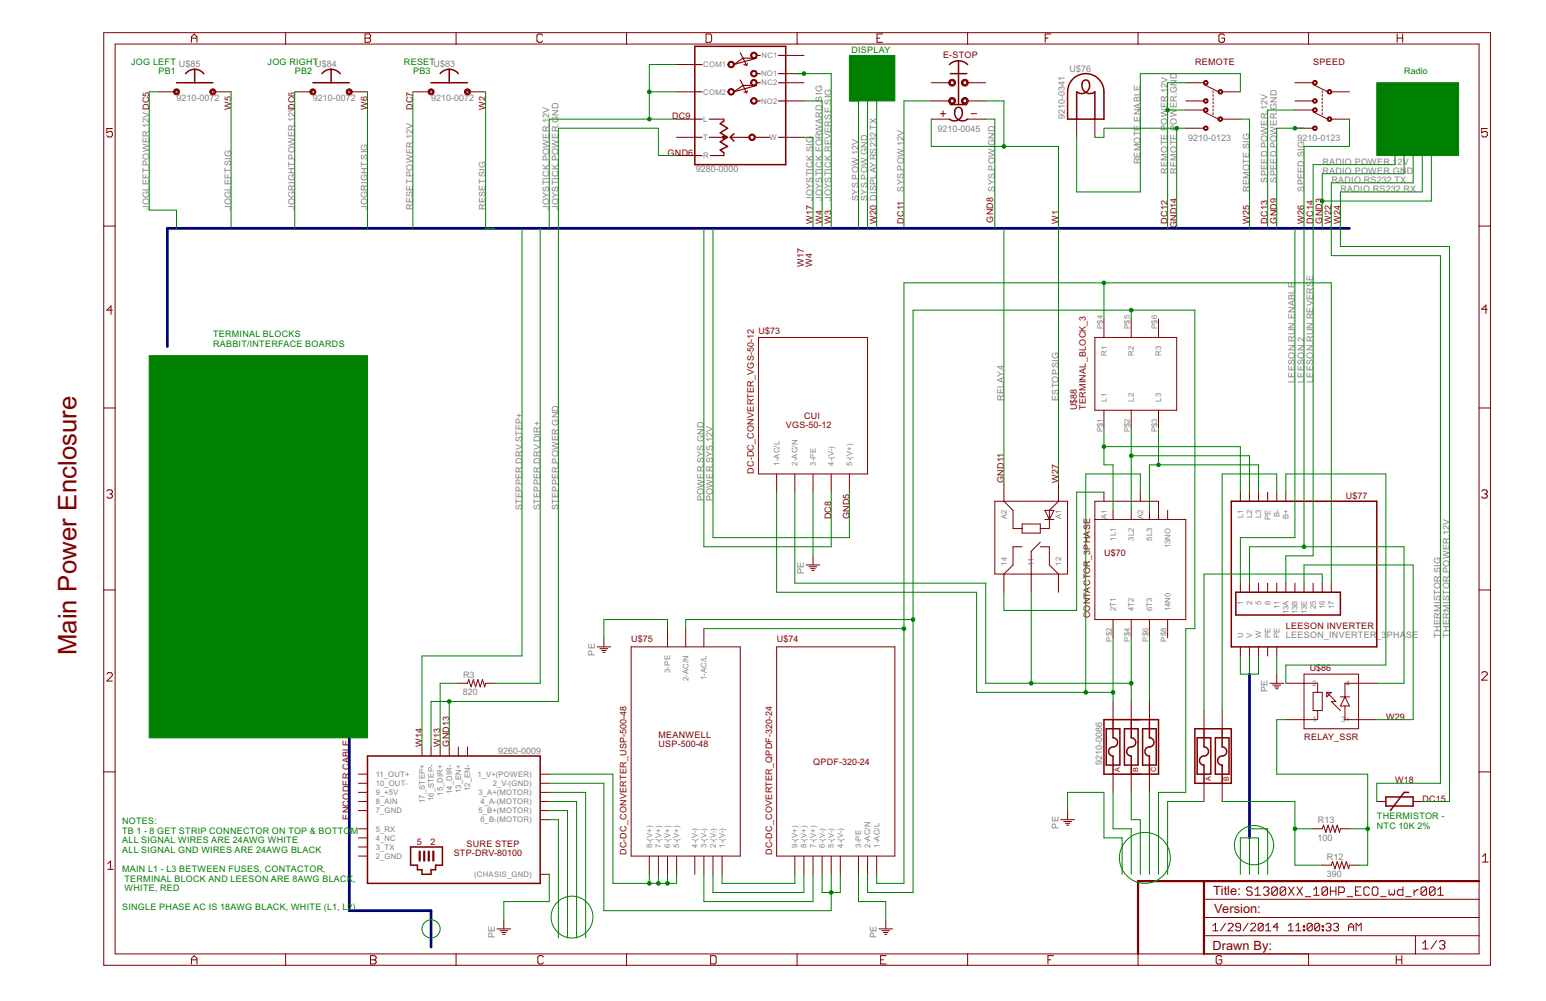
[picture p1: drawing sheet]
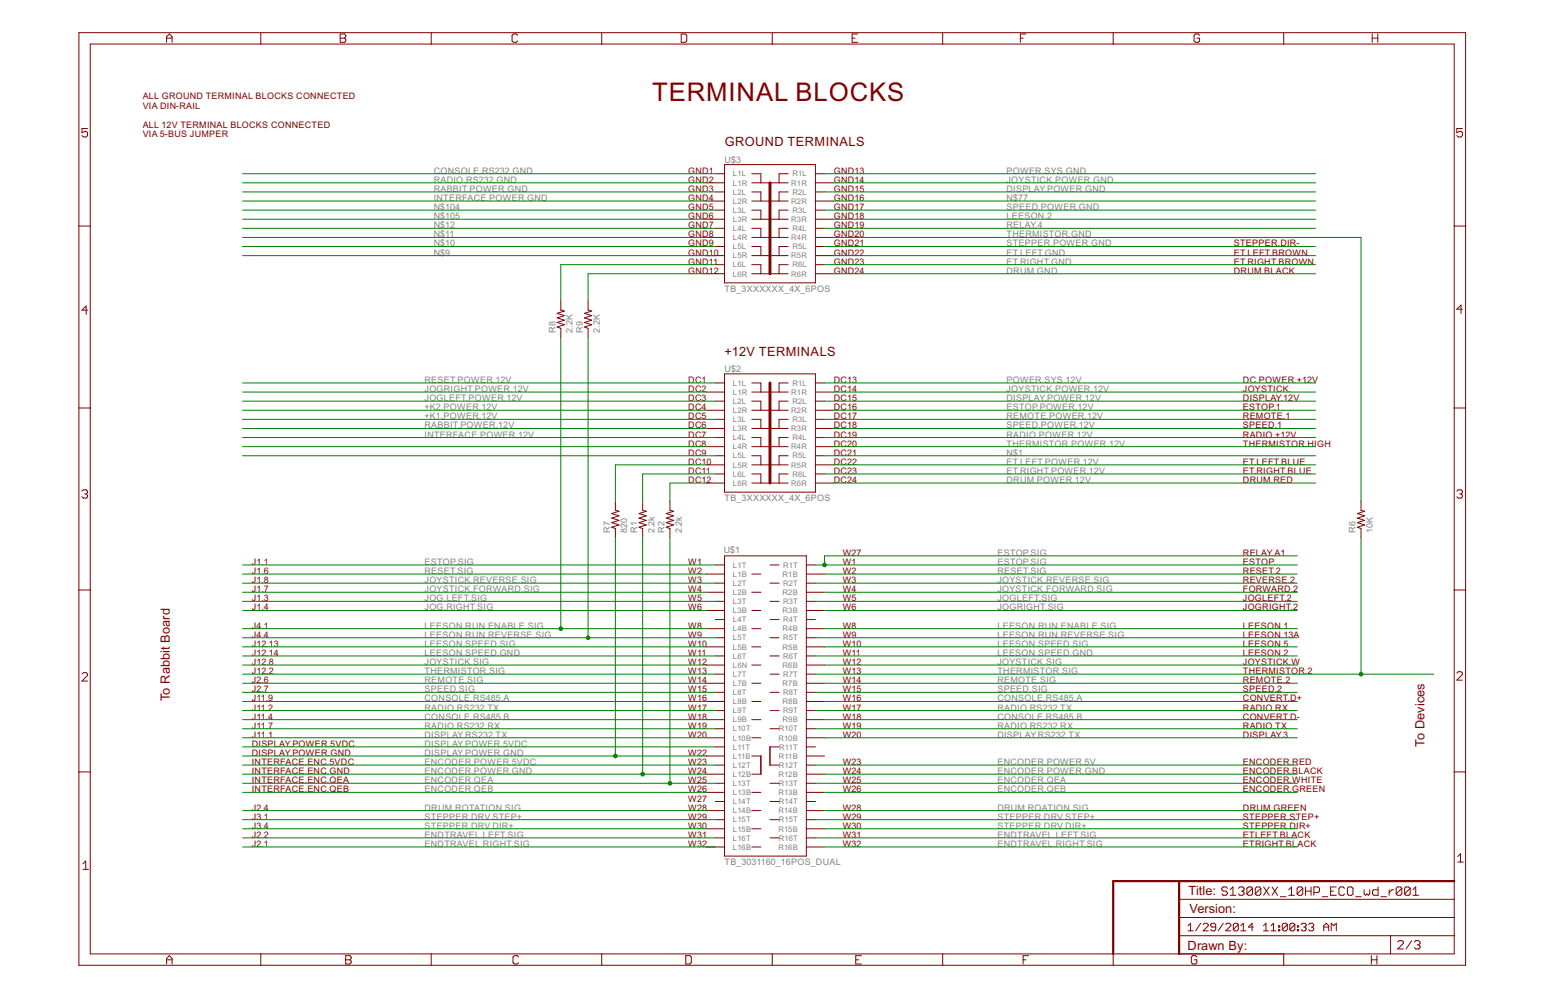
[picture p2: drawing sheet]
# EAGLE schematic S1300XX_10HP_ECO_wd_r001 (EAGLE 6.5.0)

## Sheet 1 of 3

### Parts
R3  820  R-US_VTA52  [VTA52]
R12  390  R-US_VTA52  [VTA52]
R13  100  R-US_VTA52  [VTA52]
U$69  SURE_STEP_STP-DRV-80100  [BOGUS]
U$70  CONTACTOR_3PHASE  [BOGUS]
U$71  FUSE_HOLDER_3-POLE  [BOGUS]
U$72  9280-0000  JOYSTICK_PRO-5  [BOGUS]
U$73  DC-DC_CONVERTER_VGS-50-12  [BOGUS]
U$74  DC-DC_COVERTER_QPDF-320-24  [BOGUS]
U$75  DC-DC_CONVERTER_USP-500-48  [BOGUS]
U$76  9210-0341  INDICATOR_LIGHT  [BOGUS]
U$77  LEESON_INVERTER_3PHASE  [BOGUS]
U$78  THERMISTOR  [BOGUS]
U$79  9210-0045  SWITCH_ESTOP_LIGHTED  [BOGUS]
U$81  9210-0123  SWITCH_DPDT  [BOGUS]
U$82  9210-0123  SWITCH_DPDT  [BOGUS]
U$83  9210-0072  SWITCH_MOM_NO  [BOGUS]
U$84  9210-0072  SWITCH_MOM_NO  [BOGUS]
U$85  9210-0072  SWITCH_MOM_NO  [BOGUS]
U$86  RELAY_SSR  [BOGUS]
U$87  FUSE_HOLDER_2-POLE  [BOGUS]
U$88  TERMINAL_BLOCK_3  [BOGUS]
U$89  RELAY_TB  [BOGUS]

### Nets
B$5: U$77.P$20(U) U$77.P$21(V) U$77.P$22(W)
ESTOP.SIG: U$79.P$4 U$79.P$5 U$89.P$4(A1) ; also sheet 2
JOGLEFT.POWER.12V: U$85.P$1 ; also sheet 2
JOGLEFT.SIG: U$85.P$2 ; also sheet 2
JOGRIGHT.POWER.12V: U$84.P$1 ; also sheet 2
JOGRIGHT.SIG: U$84.P$2 ; also sheet 2
JOYSTICK.FORWARD.SIG: U$72.P$7(NO2) ; also sheet 2,3
JOYSTICK.POWER.12V: U$72.P$1(COM1) U$72.P$2(COM2) U$72.P$3(L) ; also sheet 2
JOYSTICK.POWER.GND: U$72.P$8(R) ; also sheet 2
JOYSTICK.REVERSE.SIG: U$72.P$6(NO1) ; also sheet 2,3
JOYSTICK.SIG: U$72.P$10(W) ; also sheet 2,3
LEESON.2: U$77.P$2 U$86.P$4 ; also sheet 2
LEESON.RUN.ENABLE: U$77.P$1
LEESON.RUN.REVERSE: U$77.P$6(13A)
LEESON.SPEED.SIG: U$77.P$3 ; also sheet 2,3
MAINS.L1: U$74.P$1(1-AC/L) U$75.P$2(1-AC/L) U$77.P$10 U$88.P$4(R1)
MAINS.L2: U$74.P$2(2-AC/N) U$75.P$4(2-AC/N) U$88.P$5(R2)
MAINS.L3: U$70.P$5(5L3) U$77.P$16(L3) U$88.P$3(L3)
N$1: U$70.P$4(4T2) U$70.P$10(A2) U$71.P$4 U$73.P$2(2-AC/N)
N$4: R3.1 U$69.P$16(15_DIR+)
N$5: R12.1 R13.1 U$87.P$1
N$87: U$70.P$9(A1) U$89.P$1
N$89: U$70.P$1(1L1) U$77.P$14(L1) U$88.P$1(L1)
N$91: U$70.P$3(3L2) U$77.P$15(L2) U$88.P$2(L2)
N$92: R12.2 R13.2 U$86.P$1
N$97: U$77.P$13(B-) U$87.P$4
N$141: U$70.P$2(2T1) U$71.P$3 U$73.P$1(1-AC/L) U$89.P$3
N$142: U$70.P$6(6T3) U$71.P$6
N$143: U$74.P$9(9-(V+)) U$75.P$1(1-(V-))
N$144: U$74.P$8(8-(V+)) U$75.P$3(2-(V-))
N$145: U$74.P$7(7-(V+)) U$75.P$5(3-(V-))
N$146: U$69.P$2(1_V+(POWER)) U$75.P$8(5-(V+)) U$75.P$9(6-(V+)) U$75.P$10(7-(V+)) U$75.P$11(8-(V+))
N$147: U$69.P$3(2_V-(GND)) U$74.P$4(4-(V-)) U$74.P$5(5-(V-)) U$74.P$6(6-(V-))
N$148: U$69.P$4(3_A+(MOTOR))
N$149: U$69.P$5(4_A-(MOTOR))
N$150: U$69.P$6(5_B+(MOTOR))
N$151: U$69.P$7(6_B-(MOTOR))
N$153: U$71.P$5
N$154: U$77.P$12(B+) U$86.P$2
N$156: U$77.P$8(13E) U$86.P$3(3+)
N$158: U$77.P$9 U$87.P$3
N$159: U$87.P$2
N$166: U$71.P$2
N$167: U$71.P$1
PE: U$69.P$1((CHASIS_GND)) U$73.P$3(3-PE) U$74.P$3(3-PE) U$75.P$6(3-PE) U$77.P$19(PE)
POWER.SYS.12V: U$73.P$5(5-(V+)) ; also sheet 2
POWER.SYS.GND: U$73.P$4(4-(V-)) ; also sheet 2
RELAY.4: U$89.P$5(A2) ; also sheet 2
REMOTE.ENABLE: U$76.P$1 U$81.P$1
REMOTE.POWER.12V: U$81.P$2 U$81.P$5 ; also sheet 2
REMOTE.POWER.GND: U$76.P$2 U$81.P$6 ; also sheet 2
REMOTE.SIG: U$81.P$4 ; also sheet 2,3
RESET.POWER.12V: U$83.P$1 ; also sheet 2
RESET.SIG: U$83.P$2 ; also sheet 2,3
SPEED.POWER.12V: U$82.P$5 ; also sheet 2
SPEED.POWER.GND: U$82.P$6 ; also sheet 2
SPEED.SIG: U$82.P$4 ; also sheet 2,3
STEPPER.DRV.DIR+: R3.2 ; also sheet 2,3
STEPPER.DRV.STEP+: U$69.P$18(17_STEP+) ; also sheet 2,3
STEPPER.POWER.GND: U$69.P$15(14_DIR-) U$69.P$17(16_STEP-) ; also sheet 2
SYS.POW.12V: U$79.P$2
SYS.POW.GND: U$79.P$6
THERMISTOR.POWER.12V: U$78.P$2 ; also sheet 2
THERMISTOR.SIG: U$78.P$1 ; also sheet 2,3
Unconnected: U$70.P$7(13NO) U$70.P$8(14N0) U$72.P$4(NC1) U$72.P$5(NC2) U$72.P$9(T) U$75.P$7(4-(V-)) U$77.P$4 U$77.P$5 U$77.P$7(13B) U$77.P$11 U$79.P$1 U$79.P$3 U$81.P$3 U$82.P$1 U$82.P$2 U$82.P$3 U$88.P$6(R3) U$89.P$2

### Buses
B$1
B$2
B$3

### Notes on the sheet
- DISPLAY
- JOG LEFT | JOG RIGHT | RESET | REMOTE | SPEED
- PB1 | PB2 | PB3 | Radio
- DC3 | W5 | DC2 | W6 | DC1 | W2
- DC14
- GND14
- W12 | W3 | W4 | W21 | W22 | W20 | DC16 | GND16 | W1 | DC17 | W14 | DC18 | GND18 | W15 | DC2 | GND2 | W17 | W19
- W27 | GND17
- L1 | L2
- TERMINAL BLOCKS
  RABBIT/INTERFACE BOARDS
- L1 | L2 | L3
- GND11 | W27
- L1 | L2 | DC8 | GND5 | L2 | L1 | L2 | L3
- W8 | W12 | W10 | W9
- L1
- L2 | L1
- Main Power Enclosure | L1 | L2 | L3
- W29
- W29 | W30 | GND13
- W13 | DC20
- L2 | L3
- ENCODER CABLE
- THERMISTOR - 
  NTC 10K 2%
- L2 | L1 | CONSOLE
- NOTES:
  TB 1 - 8 GET STRIP CONNECTOR ON TOP & BOTTOM
  ALL SIGNAL WIRES ARE 24AWG WHITE
  ALL SIGNAL GND WIRES ARE 24AWG BLACK
  
  MAIN L1 - L3 BETWEEN FUSES, CONTACTOR,
   TERMINAL BLOCK AND LEESON ARE 8AWG BLACK,
   WHITE, RED
  
  SINGLE PHASE AC IS 18AWG BLACK, WHITE (L1, L2)

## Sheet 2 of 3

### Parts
R1  2.2k  R-US_V235/17  [V235/17]
R2  2.2k  R-US_V235/17  [V235/17]
R6  10K  R-US_V235/17  [V235/17]
R7  820  R-US_V235/17  [V235/17]
R8  2.2K  R-US_V235/17  [V235/17]
R9  2.2K  R-US_V235/17  [V235/17]
U$1  TB_3031160_16POS_DUAL  [BOGUS]
U$2  TB_3XXXXXX_4X_6POS  [BOGUS]
U$3  TB_3XXXXXX_4X_6POS  [BOGUS]

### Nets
+K1.POWER.12V: U$2.P$6(L3R) ; also sheet 3
+K2.POWER.12V: U$2.P$5(L3L) ; also sheet 3
CONSOLE.POWER.12V: U$2.P$15(R2L) ; also sheet 1
CONSOLE.POWER.GND: U$3.P$15(R2L) ; also sheet 1
CONSOLE.RS232.GND: U$3.P$1(L1L)
CONSOLE.RS485.A: U$1.P$15(L8B) U$1.P$47(R8B) ; also sheet 1,3
CONSOLE.RS485.B: U$1.P$17(L9B) U$1.P$49(R9B) ; also sheet 1,3
DISPLAY.POWER.5VDC: U$1.P$22(L11T)
DISPLAY.POWER.GND: R7.1 U$1.P$21(L11B)
DISPLAY.RS232.TX: U$1.P$19(L10B) U$1.P$51(R10B) ; also sheet 1,3
DRUM.GND: U$3.P$24(R6R)
DRUM.POWER.12V: U$2.P$24(R6R)
DRUM.ROATION.SIG: U$1.P$59(R14B)
DRUM.ROTATION.SIG: U$1.P$27(L14B) ; also sheet 3
ENCODER.POWER.5V: U$1.P$56(R12T)
ENCODER.POWER.5VDC: U$1.P$24(L12T)
ENCODER.POWER.GND: R1.1 U$1.P$23(L12B) U$1.P$55(R12B)
ENCODER.QEA: R2.1 U$1.P$26(L13T) U$1.P$58(R13T)
ENCODER.QEB: U$1.P$25(L13B) U$1.P$57(R13B)
ENDTRAVEL.LEFT.SIG: U$1.P$32(L16T) U$1.P$64(R16T) ; also sheet 3
ENDTRAVEL.RIGHT.SIG: U$1.P$63(R16B) ; also sheet 3
ESTOP.POWER.12V: U$2.P$16(R2R)
ESTOP.POWER.GND: U$3.P$16(R2R)
ESTOP.SIG: U$1.P$2(L1T) U$1.P$34(R1T) ; also sheet 1
ET.LEFT.GND: U$3.P$22(R5R)
ET.LEFT.POWER.12V: U$2.P$22(R5R)
ET.RIGHT.GND: U$3.P$23(R6L)
ET.RIGHT.POWER.12V: U$2.P$23(R6L)
INTERFACE.POWER.12V: U$2.P$8(L4R) ; also sheet 3
INTERFACE.POWER.GND: U$3.P$8(L4R) ; also sheet 3
JOG.LEFT.SIG: U$1.P$6(L3T) ; also sheet 3
JOG.RIGHT.SIG: U$1.P$5(L3B) ; also sheet 3
JOGLEFT.POWER.12V: U$2.P$3(L2L) ; also sheet 1
JOGLEFT.SIG: U$1.P$38(R3T) ; also sheet 1
JOGRIGHT.POWER.12V: U$2.P$2(L1R) ; also sheet 1
JOGRIGHT.SIG: U$1.P$37(R3B) ; also sheet 1
JOYSTICK.FORWARD.SIG: U$1.P$3(L2B) U$1.P$35(R2B) ; also sheet 1,3
JOYSTICK.POWER.12V: U$2.P$14(R1R) ; also sheet 1
JOYSTICK.POWER.GND: U$3.P$14(R1R) ; also sheet 1
JOYSTICK.REVERSE.SIG: U$1.P$4(L2T) U$1.P$36(R2T) ; also sheet 1,3
JOYSTICK.SIG: U$1.P$11(L6N) U$1.P$43(R6B) ; also sheet 1,3
LEESON.2: U$3.P$19(R4L) ; also sheet 1
LEESON.RUN.ENABLE.SIG: R8.1 U$1.P$7(L4B) U$1.P$39(R4B) ; also sheet 3
LEESON.RUN.REVERSE.SIG: R9.1 U$1.P$10(L5T) U$1.P$42(R5T) ; also sheet 3
LEESON.SPEED.GND: U$1.P$12(L6T) U$1.P$44(R6T) ; also sheet 3
LEESON.SPEED.SIG: U$1.P$9(L5B) U$1.P$41(R5B) ; also sheet 1,3
N$2: R1.2 U$2.P$11(L6L)
N$3: R2.2 U$2.P$12(L6R)
N$106: R8.2 U$3.P$11(L6L)
N$107: R9.2 U$3.P$12(L6R)
N$117: R7.2 U$2.P$10(L5R)
POWER.SYS.12V: U$2.P$13(R1L) ; also sheet 1
POWER.SYS.GND: U$3.P$13(R1L) ; also sheet 1
RABBIT.POWER.12V: U$2.P$7(L4L) ; also sheet 3
RABBIT.POWER.GND: U$3.P$7(L4L) ; also sheet 3
RADIO.POWER.12V: U$2.P$19(R4L) ; also sheet 1
RADIO.RS232.GND: U$3.P$2(L1R)
RADIO.RS232.RX: U$1.P$20(L10T) U$1.P$52(R10T) ; also sheet 1,3
RADIO.RS232.TX: U$1.P$18(L9T) U$1.P$50(R9T) ; also sheet 1,3
RELAY.4: U$3.P$3(L2L) ; also sheet 1
REMOTE.POWER.12V: U$2.P$17(R3L) ; also sheet 1
REMOTE.POWER.GND: U$3.P$17(R3L) ; also sheet 1
REMOTE.SIG: U$1.P$13(L7B) U$1.P$45(R7B) ; also sheet 1,3
RESET.POWER.12V: U$2.P$1(L1L) ; also sheet 1
RESET.SIG: U$1.P$1(L1B) U$1.P$33(R1B) ; also sheet 1,3
SPEED.POWER.12V: U$2.P$18(R3R) ; also sheet 1
SPEED.POWER.GND: U$3.P$18(R3R) ; also sheet 1
SPEED.SIG: U$1.P$16(L8T) U$1.P$48(R8T) ; also sheet 1,3
STEPPER.DRV.DIR+: U$1.P$29(L15B) U$1.P$61(R15B) ; also sheet 1,3
STEPPER.DRV.STEP+: U$1.P$30(L15T) U$1.P$62(R15T) ; also sheet 1,3
STEPPER.POWER.GND: U$3.P$21(R5L) ; also sheet 1
THERMISTOR.GND: R6.2 U$3.P$20(R4R)
THERMISTOR.POWER.12V: U$2.P$20(R4R) ; also sheet 1
THERMISTOR.SIG: R6.1 U$1.P$14(L7T) U$1.P$46(R7T) ; also sheet 1,3
Unconnected: U$1.P$8(L4T) U$1.P$28(L14T) U$1.P$31(L16B) U$1.P$40(R4T) U$1.P$53(R11B) U$1.P$54(R11T) U$1.P$60(R14T) U$2.P$4(L2R) U$2.P$9(L5L) U$2.P$21(R5L) U$3.P$4(L2R) U$3.P$5(L3L) U$3.P$6(L3R) U$3.P$9(L5L) U$3.P$10(L5R)

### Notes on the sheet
- TERMINAL BLOCKS
- ALL GROUND TERMINAL BLOCKS CONNECTED
  VIA DIN-RAIL 
  
  ALL 12V TERMINAL BLOCKS CONNECTED 
  VIA 5-BUS JUMPER
- GROUND TERMINALS
- CONVERT.GND | GND1 | GND13
- RADIO.GND | GND2 | GND14
- RELAY.4 | GND3 | GND15
- GND16
- GND17
- GND18
- J5.3 | GND7 | GND19
- INTERFACE.GND | GND8 | GND20
- GND21 | STEPPER.DIR-
- GND22 | ET.LEFT.BROWN
- GND11 | GND23 | ET.RIGHT.BROWN
- GND12 | GND24 | DRUM.BLACK
- +12V TERMINALS
- RESET.1 | DC1 | DC13 | DC.POWER.+12V
- JOGRIGHT.1 | DC2 | DC14 | JOYSTICK.
- JOGLEFT.1 | DC3 | DC15 | DISPLAY.12V
- DC16 | ESTOP.1
- J4.10 | DC5 | DC17 | REMOTE.1
- J3.10 | DC6 | DC18 | SPEED.1
- J5.1 | DC7 | DC19 | RADIO.+12V
- INTERFACE.+12V | DC8 | DC20 | THERMISTOR.HIGH
- DC10 | DC22 | ET.LEFT.BLUE
- DC11 | DC23 | ET.RIGHT.BLUE
- DC12 | DC24 | DRUM.RED
- J1.1 | W1 | W1 | ESTOP.
- J1.6 | W2 | W2 | RESET.2
- J1.8 | W3 | W3 | REVERSE.2
- J1.7 | W4 | W4 | FORWARD.2
- J1.3 | W5 | W5 | JOGLEFT.2
- J1.4 | W6 | W6 | JOGRIGHT.2
- J4.1 | W8 | W8 | LEESON.1
- J4.4 | W9 | W9 | LEESON.13A
- J12.13 | W10 | W10 | LEESON.5
- J12.14 | W11 | W11 | LEESON.2
- J12.8 | W12 | W12 | JOYSTICK.W
- J12.2 | W13 | W13 | THERMISTOR.2
- J2.6 | W14 | W14 | REMOTE.2
- J2.7 | W15 | W15 | SPEED.2
- To Rabbit Board | J11.9 | W16 | W16 | CONVERT.D+
- J11.2 | W17 | W17 | RADIO.RX
- J11.4 | W18 | W18 | CONVERT.D-
- J11.7 | W19 | W19 | RADIO.TX
- J11.1 | W20 | W20 | DISPLAY.3
- DISPLAY.POWER.5VDC | To Devices
- DISPLAY.POWER.GND | W22
- INTERFACE.ENC.5VDC | W23 | W23 | ENCODER.RED
- INTERFACE.ENC.GND | W24 | W24 | ENCODER.BLACK
- INTERFACE.ENC.QEA | W25 | W25 | ENCODER.WHITE
- INTERFACE.ENC.QEB | W26 | W26 | ENCODER.GREEN
- W27
- J2.4 | W28 | W28 | DRUM.GREEN
- J3.1 | W29 | W29 | STEPPER.STEP+
- J3.4 | W30 | W30 | STEPPER.DIR+
- J2.2 | W31 | W31 | ETLEFT.BLACK
- J2.1 | W32 | W32 | ETRIGHT.BLACK

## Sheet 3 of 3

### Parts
U$14  ENCODER_INTERFACE  [BOGUS]
U$15  RABBIT_BL4S200(RCM4310)  [RABBIT_BL4S200]

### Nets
+K1.POWER.12V: U$15.P$J3-10(J3_10_+K1) ; also sheet 2
+K2.POWER.12V: U$15.P$J4-10(J4_10_+K2) ; also sheet 2
CONSOLE.RS485.A: U$15.P$J11-9(J11_9_485+) ; also sheet 1,2
CONSOLE.RS485.B: U$15.P$J11-4(J11_4_485-) ; also sheet 1,2
DISPLAY.RS232.TX: U$15.P$J11-1(J11_1_PD6_TXE) ; also sheet 1,2
DRUM.ROTATION.SIG: U$15.P$J2-4(J2_4_DIO25) ; also sheet 2
ENCODER.5V: U$14.P$19(4-(+5VDC))
ENCODER.GND: U$14.P$4(1-GND(1))
ENCODER.QEA.SIG: U$14.P$12(2-QEA)
ENCODER.QEB.SIG: U$14.P$17(3-QEB)
ENDTRAVEL.LEFT.SIG: U$15.P$J2-2(J2_2_DIO29) ; also sheet 2
ENDTRAVEL.RIGHT.SIG: U$15.P$J2-1(J2_1_DIO31) ; also sheet 2
INTERFACE.BIT7: U$14.P$2(1-BIT7) U$15.P$J9-1(J9_1_DIO15)
INTERFACE.BIT8: U$14.P$9(2-BIT8) U$15.P$J2-9(J2_9_DIO24)
INTERFACE.BIT9: U$14.P$15(3-BIT9)
INTERFACE.GND: U$14.P$27(8-GND(0)) U$15.P$J9-5(J9_5_GND)
INTERFACE.POWER.12V: U$14.P$7(2-(+12V)) ; also sheet 2
INTERFACE.POWER.GND: U$14.P$3(1-GND) ; also sheet 2
JOG.LEFT.SIG: U$15.P$J1-3(J1_3_DIO19) ; also sheet 2
JOG.RIGHT.SIG: U$15.P$J1-4(J1_4_DIO17) ; also sheet 2
JOYSTICK.FORWARD.SIG: U$15.P$J1-7(J1_7_DIO20) ; also sheet 1,2
JOYSTICK.REVERSE.SIG: U$15.P$J1-8(J1_8_DIO18) ; also sheet 1,2
JOYSTICK.SIG: U$15.P$J12-8(J12_8_AIN7) ; also sheet 1,2
LEESON.RUN.ENABLE.SIG: U$15.P$J3-1(J3_1_HOUT1) ; also sheet 2
LEESON.RUN.REVERSE.SIG: U$15.P$J3-4(J3_4_HOUT3) ; also sheet 2
LEESON.SPEED.GND: U$15.P$J12-14(J12_14_AGND) ; also sheet 2
LEESON.SPEED.SIG: U$15.P$J12-13(J12_13_AOUT0) ; also sheet 1,2
N$71: U$14.P$25(6-BIT5) U$15.P$J9-2(J9_2_DIO13)
N$78: U$14.P$21(4-BIT3) U$15.P$J9-3(J9_3_DIO11)
N$79: U$14.P$8(2-BIT1) U$15.P$J9-4(J9_4_DIO9)
N$80: U$14.P$26(7-BIT6) U$15.P$J9-6(J9_6_DIO14)
N$85: U$14.P$23(5-BIT4) U$15.P$J9-7(J9_7_DIO12)
N$86: U$14.P$14(3-BIT2) U$15.P$J9-8(J9_8_DIO10)
N$90: U$14.P$1(1-BIT0) U$15.P$J9-9(J9_9_DIO8)
RABBIT.POWER.12V: U$15.P$J5-1(J5_1_+RAW) ; also sheet 2
RABBIT.POWER.GND: U$15.P$J5-3(J5_3_GND) ; also sheet 2
RADIO.RS232.RX: U$15.P$J11-7(J11_7_PD3_RXF) ; also sheet 1,2
RADIO.RS232.TX: U$15.P$J11-2(J11_2_PD2_TXF) ; also sheet 1,2
REMOTE.SIG: U$15.P$J2-6(J2_6_DIO30) ; also sheet 1,2
RESET.SIG: U$15.P$J1-6(J1_6_DIO22) ; also sheet 1,2
SPEED.SIG: U$15.P$J2-7(J2_7_DIO28) ; also sheet 1,2
STEPPER.DRV.DIR+: U$15.P$J4-4(J4_4_HOUT7) ; also sheet 1,2
STEPPER.DRV.STEP+: U$15.P$J4-1(J4_1_HOUT5) ; also sheet 1,2
THERMISTOR.SIG: U$15.P$J12-2(J12_2_AIN6) ; also sheet 1,2
Unconnected: U$14.P$5(1-GND(5V)) U$14.P$6(1-TX) U$14.P$10(2-INPUT) U$14.P$11(2-LTSTOP) U$14.P$13(2-RX) U$14.P$16(3-GND) U$14.P$18(3-RTSTOP) U$14.P$20(4-AUX) U$14.P$22(4-GND) U$14.P$24(5-SPARE) U$14.P$29 U$14.P$30 U$14.P$31 U$15.P$J1-1(J1_1_DIO23) U$15.P$J1-2(J1_2_DIO21) U$15.P$J1-5(J1_5_GND) U$15.P$J1-9(J1_9_DIO16) U$15.P$J1-10(J1_10_+KC) U$15.P$J2-3(J2_3_DIO27) U$15.P$J2-5(J2_5_GND) U$15.P$J2-8(J2_8_DIO26) U$15.P$J2-10(J2_10_+KD) U$15.P$J3-2(J3_2_GND) U$15.P$J3-5(J3_5_GND) U$15.P$J3-6(J3_6_HOUT0) U$15.P$J3-7(J3_7_+K1) U$15.P$J3-9(J3_9_HOUT2) U$15.P$J4-2(J4_2_GND) U$15.P$J4-5(J4_5_GND) U$15.P$J4-6(J4_6_HOUT4) U$15.P$J4-7(J4_7_+K2) U$15.P$J4-9(J4_9_HOUT6) U$15.P$J7-1(J7_1_+RAW) U$15.P$J7-2(J7_2_+RAW) U$15.P$J7-3(J7_3_+5V) U$15.P$J7-4(J7_4_GND) U$15.P$J7-5(J7_5_GND) U$15.P$J7-6(J7_6_+5V) U$15.P$J9-10(J9_10_+KB) U$15.P$J10-1(J10_1_DIO7) U$15.P$J10-2(J10_2_DIO5) U$15.P$J10-3(J10_3_DIO3) U$15.P$J10-4(J10_4_DIO1) U$15.P$J10-5(J10_5_GND) U$15.P$J10-6(J10_6_DIO6) U$15.P$J10-7(J10_7_DIO4) U$15.P$J10-8(J10_8_DIO2) U$15.P$J10-9(J10_9_DIO0) U$15.P$J10-10(J10_10_+KA) U$15.P$J11-3(J11_3_GND) U$15.P$J11-5(J11_5_GND) U$15.P$J11-6(J11_6_PD7_RXE) U$15.P$J11-8(J11_8_GND) U$15.P$J12-1(J12_1_AGND) U$15.P$J12-3(J12_3_AIN4) U$15.P$J12-4(J12_4_AIN3) U$15.P$J12-5(J12_5_AIN1) U$15.P$J12-6(J12_6_AGND) U$15.P$J12-7(J12_7_AOUT1) U$15.P$J12-9(J12_9_AIN5) U$15.P$J12-10(J12_10_AGND) U$15.P$J12-11(J12_11_AIN2) U$15.P$J12-12(J12_12_AIN0)

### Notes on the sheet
- RABBIT/INTERFACE BOARD
- W13
- W12
- DC7 | W10
- GND7 | W11
- W20
- W17
- W29 | W19
- W16
- W30 | W18
- DC5
- W8
- W9
- DC6
- W32
- W31
- W28
- W14
- W15
- W5
- W6
- W2
- W4
- W3 | DC8
- GND8

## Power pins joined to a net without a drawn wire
2_GND: U$69.P$19(2_GND)
3_TX: U$69.P$20(3_TX)
4_NC: U$69.P$21(4_NC)
5_RX: U$69.P$22(5_RX)
7_GND: U$69.P$8(7_GND)
8-GND(1): U$14.P$28(8-GND(1))
8_AIN: U$69.P$9(8_AIN)
9_+5V: U$69.P$10(9_+5V)
10_OUT-: U$69.P$11(10_OUT-)
11_OUT+: U$69.P$12(11_OUT+)
12_EN-: U$69.P$13(12_EN-)
13_EN+: U$69.P$14(13_EN+)
PE: U$77.P$17(PE) U$77.P$18(PE)
